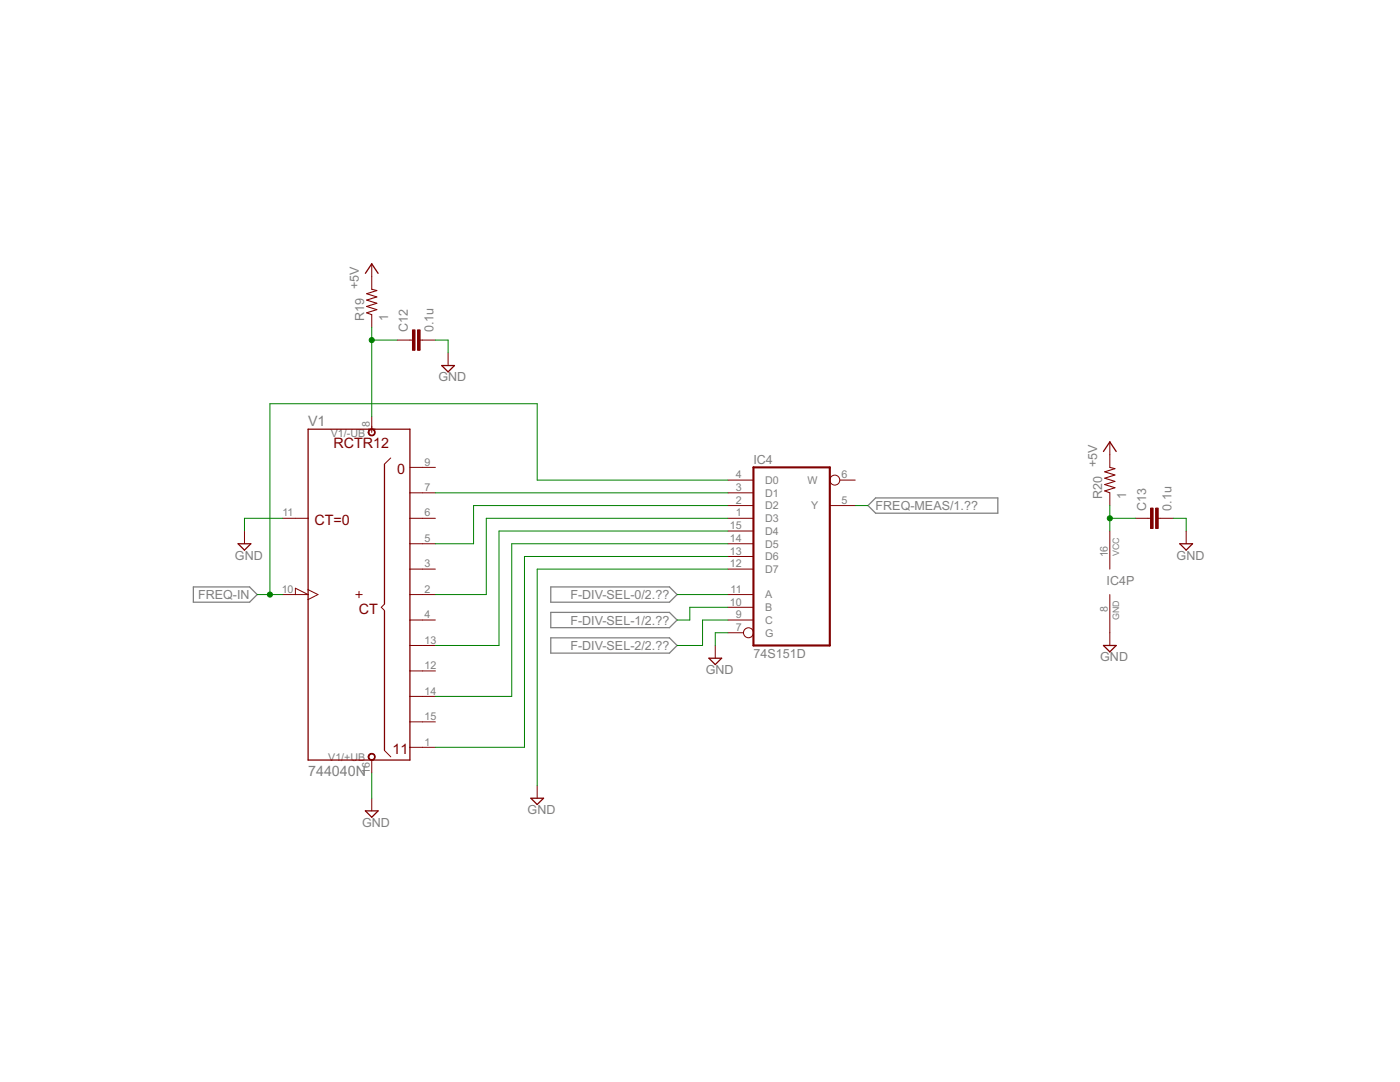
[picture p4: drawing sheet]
<svg xmlns="http://www.w3.org/2000/svg" width="279mm" height="216mm" viewBox="0 0 279 216" stroke-linecap="round" stroke-linejoin="round" font-family="sans-serif">
<path d="M38.6 117.1h11.2l1.5 1.5-1.5 1.6h-11.2zM109.9 117.1h23.7l1.5 1.5-1.5 1.6h-23.7zM173.2 100.9l1.6-1.5h24.3v3h-24.3zM109.9 122.2h23.7l1.5 1.5-1.5 1.5h-23.7zM109.9 127.3h23.7l1.5 1.5-1.5 1.5h-23.7z" fill="none" stroke="#808080" stroke-width=".25"/>
<path d="M150.4 93.3h15.2v35.5h-15.2z" fill="none" stroke="#800000" stroke-width=".42"/>
<g fill="none" stroke="#800000" stroke-width=".2">
<path d="M74.2 52.6v5.1M74.2 62.8v2.5M79.3 67.9h3M83.8 67.9h3.1M89.4 70.4v2.5M73.6 85.6h1.2M74.2 83.1v3.2M78 91.4l-1.3 1.2M81.8 98.3h5.1M81.8 93.3h5.1M145.3 98.3h5.1M145.3 95.8h5.1"/>
<path d="M167.6 95.8h3.1M221.5 88.2v5.1M221.5 98.3v2.6M48.8 106v2.5M56.4 103.4h5.1M56.4 118.6h5.1l-2.6-1.2v1.2M61.5 117.7l2 .9-2 1M71 118.6h1.3M71.6 118v1.3M81.8 103.4h5.1M81.8 118.6h5.1M81.8 113.6h5.1"/>
<path d="M81.8 108.5h5.1M145.3 103.4h5.1M145.3 100.9h5.1M145.3 118.6h5.1M145.3 113.6h5.1M145.3 111h5.1M145.3 108.5h5.1M145.3 106h5.1M165.6 100.9h5.1M221.5 106v7.6M221.5 118.6v10.2M226.6 103.4h3"/>
<path d="M231.1 103.4h3.1M236.7 106v2.5M76.7 120.5l-.6 .7 .6 .6M81.8 123.7h5.1M81.8 128.8h5.1M81.8 133.9h5.1M81.8 139h5.1M142.7 128.8v2.5M145.3 126.3h3.1M145.3 123.7h5.1M145.3 121.2h5.1M74.2 151.7v2.5"/>
<path d="M74.2 159.3v2.5M76.7 149.7l1.3 1.3M81.8 144h5.1M81.8 149.1h5.1M107.2 156.7v2.6"/>
<circle cx="166.6" cy="95.8" r=".99"/>
<circle cx="149.4" cy="126.3" r=".99"/>
</g>
<path d="M72.9 54.5l1.3-1.9 1.3 1.9M88.2 72.9h2.5l-1.3 1.3zM61.5 85.6h20.3v66.1h-20.3zM76.7 92.7v27.8M220.2 90.1l1.3-1.9 1.3 1.9M47.5 108.5h2.6l-1.3 1.3zM235.5 108.5h2.5l-1.3 1.3zM76.7 121.9v27.8M141.5 131.3h2.5l-1.3 1.3zM220.2 128.8h2.6l-1.3 1.3zM105.9 159.3h2.6l-1.3 1.2zM72.9 161.8h2.6l-1.3 1.3z" fill="none" stroke="#800000" stroke-width=".25"/>
<g fill="#800000" stroke="#800000" stroke-width=".2">
<path d="M73.6 150.6a.71 .71 0 0 1 1.2 0 .71 .71 0 0 1-.4 1.1 .71 .71 0 0 1-.9-.7h.1a.56 .56 0 0 1 .8-.5 .56 .56 0 0 1 .2 .9 .56 .56 0 0 1-.9-.2l-.1-.2h-.1z" fill-rule="evenodd"/>
<path d="M73.6 85.8a.71 .71 0 0 1 1.2 .1 .71 .71 0 0 1-.4 1.1 .71 .71 0 0 1-.9-.7h.1a.56 .56 0 0 1 .8-.6 .56 .56 0 0 1 .2 .9 .56 .56 0 0 1-.9-.1l-.1-.2h-.1z" fill-rule="evenodd"/>
</g>
<g fill="#800000" stroke="#800000" stroke-width=".2">
<path d="M83.3 65.8h.5v4.1h-.5z"/>
<path d="M82.3 65.8h.5v4.1h-.5z"/>
<path d="M230.6 101.4h.5v4.1h-.5z"/>
<path d="M229.6 101.4h.5v4.1h-.5z"/>
</g>
<path d="M74.2 57.7l1 .3-2 .6 2 .6-2 .7 2 .6-2 .7 2 .6-2 .6 1 .4M221.5 93.3l1 .2-2 .6 2 .7-2 .6 2 .7-2 .6 2 .6-2 .7 1 .3" fill="none" stroke="#800000" stroke-width=".21"/>
<g fill="none" stroke="#008000" stroke-width=".2">
<path d="M74.2 67.9h5.1M74.2 65.3v17.8M86.9 67.9h2.5v2.5M86.9 98.3h58.4M145.3 95.8h-38.1v-15.2h-53.3v38M51.3 118.6h5.1M56.4 103.4h-7.6v2.6M135.1 118.6h10.2M145.3 100.9h-50.8v7.6h-7.6M145.3 113.6h-38.1v43.1M145.3 103.4h-48.3v15.2h-10.1M145.3 108.5h-43.2v30.5h-15.2"/>
<path d="M145.3 106h-45.7v22.8h-12.7M145.3 111h-40.6v38.1h-17.8M170.7 100.9h2.5M221.5 103.4h5.1M221.5 100.9v5.1M234.2 103.4h2.5v2.6M145.3 126.3h-2.6v2.5M145.3 123.7h-5.1v5.1h-5.1M145.3 121.2h-7.6v2.5h-2.6M74.2 154.2v5.1"/>
</g>
<g fill="#008000" stroke="#008000" stroke-width=".2">
<circle cx="53.9" cy="118.6" r=".51"/>
<circle cx="74.2" cy="67.9" r=".51"/>
<circle cx="221.5" cy="103.4" r=".51"/>
</g>
<g font-size="3.2" fill="#808080">
<text x="61.5" y="85">V1</text>
<text x="61.5" y="154.8">744040N</text>
</g>
<g font-size="3.2" fill="#800000">
<text x="66.6" y="89.4">RCTR12</text>
<text x="79.3" y="94.5">0</text>
<text x="62.8" y="104.7">CT=0</text>
<text x="71.6" y="122.5">CT</text>
<text x="78.3" y="150.4">11</text>
</g>
<g font-size="2.8" fill="#808080">
<text x="71.6" y="57.7" transform="rotate(-90 71.6 57.7)">+5V</text>
<text x="72.7" y="64.1" transform="rotate(-90 72.7 64.1)">R19</text>
<text x="77.5" y="64.1" transform="rotate(-90 77.5 64.1)">1</text>
<text x="81.4" y="66.3" transform="rotate(-90 81.4 66.3)">C12</text>
<text x="86.5" y="66.3" transform="rotate(-90 86.5 66.3)">0.1u</text>
<text x="87.5" y="76.1">GND</text>
<text x="150.4" y="92.6">IC4</text>
<text x="218.9" y="93.3" transform="rotate(-90 218.9 93.3)">+5V</text>
<text x="174.8" y="101.8">FREQ-MEAS/1.??</text>
<text x="220" y="99.6" transform="rotate(-90 220 99.6)">R20</text>
<text x="224.8" y="99.6" transform="rotate(-90 224.8 99.6)">1</text>
<text x="228.7" y="101.9" transform="rotate(-90 228.7 101.9)">C13</text>
<text x="233.8" y="101.9" transform="rotate(-90 233.8 101.9)">0.1u</text>
<text x="46.9" y="111.7">GND</text>
<text x="234.8" y="111.7">GND</text>
<text x="39.5" y="119.5">FREQ-IN</text>
<text x="113.8" y="119.5">F-DIV-SEL-0/2.??</text>
<text x="220.8" y="116.7">IC4P</text>
<text x="113.8" y="124.6">F-DIV-SEL-1/2.??</text>
<text x="113.8" y="129.7">F-DIV-SEL-2/2.??</text>
<text x="150.4" y="131.3">74S151D</text>
<text x="219.6" y="132">GND</text>
<text x="140.8" y="134.5">GND</text>
<text x="72.3" y="165">GND</text>
<text x="105.3" y="162.4">GND</text>
</g>
<g font-size="2.4" fill="#808080">
<text x="66" y="87.2">V1/-UB</text>
<text x="73.8" y="85.3" transform="rotate(-90 73.8 85.3)">8</text>
<text x="84.7" y="92.9">9</text>
<text x="146.9" y="95.4">4</text>
<text x="167.9" y="95.4">6</text>
<text x="84.7" y="98">7</text>
<text x="146.9" y="100.5">2</text>
<text x="146.9" y="98">3</text>
<text x="152.7" y="101.6">D2</text>
<text x="152.7" y="99.1">D1</text>
<text x="152.7" y="96.6">D0</text>
<text x="161.1" y="96.6">W</text>
<text x="161.9" y="101.6">Y</text>
<text x="167.9" y="100.5">5</text>
<text x="56.4" y="103.1">11</text>
<text x="84.7" y="103.1">6</text>
<text x="145.7" y="105.6">15</text>
<text x="146.9" y="103.1">1</text>
<text x="152.7" y="104.2">D3</text>
<text x="152.7" y="106.7">D4</text>
<text x="84.7" y="113.2">3</text>
<text x="84.7" y="108.1">5</text>
<text x="145.7" y="113.2">12</text>
<text x="145.7" y="110.7">13</text>
<text x="145.7" y="108.1">14</text>
<text x="152.7" y="111.8">D6</text>
<text x="152.7" y="109.3">D5</text>
<text x="221.1" y="111.2" transform="rotate(-90 221.1 111.2)">16</text>
<text x="56.2" y="118.3">10</text>
<text x="84.7" y="118.3">2</text>
<text x="145.8" y="118.3">11</text>
<text x="152.7" y="119.4">A</text>
<text x="152.7" y="114.3">D7</text>
<text x="84.7" y="123.4">4</text>
<text x="145.7" y="120.8">10</text>
<text x="146.9" y="125.9">7</text>
<text x="146.9" y="123.4">9</text>
<text x="152.7" y="124.5">C</text>
<text x="152.7" y="121.9">B</text>
<text x="221.1" y="122.2" transform="rotate(-90 221.1 122.2)">8</text>
<text x="84.7" y="128.4">13</text>
<text x="152.7" y="127">G</text>
<text x="84.7" y="133.5">12</text>
<text x="84.7" y="138.6">14</text>
<text x="84.7" y="143.7">15</text>
<text x="84.7" y="148.8">1</text>
<text x="65.5" y="151.9">V1/+UB</text>
<text x="73.8" y="154.4" transform="rotate(-90 73.8 154.4)">16</text>
</g>
<g font-size="2" fill="#808080">
<text x="223.4" y="111" transform="rotate(-90 223.4 111)">VCC</text>
<text x="223.4" y="123.7" transform="rotate(-90 223.4 123.7)">GND</text>
</g>
</svg>
